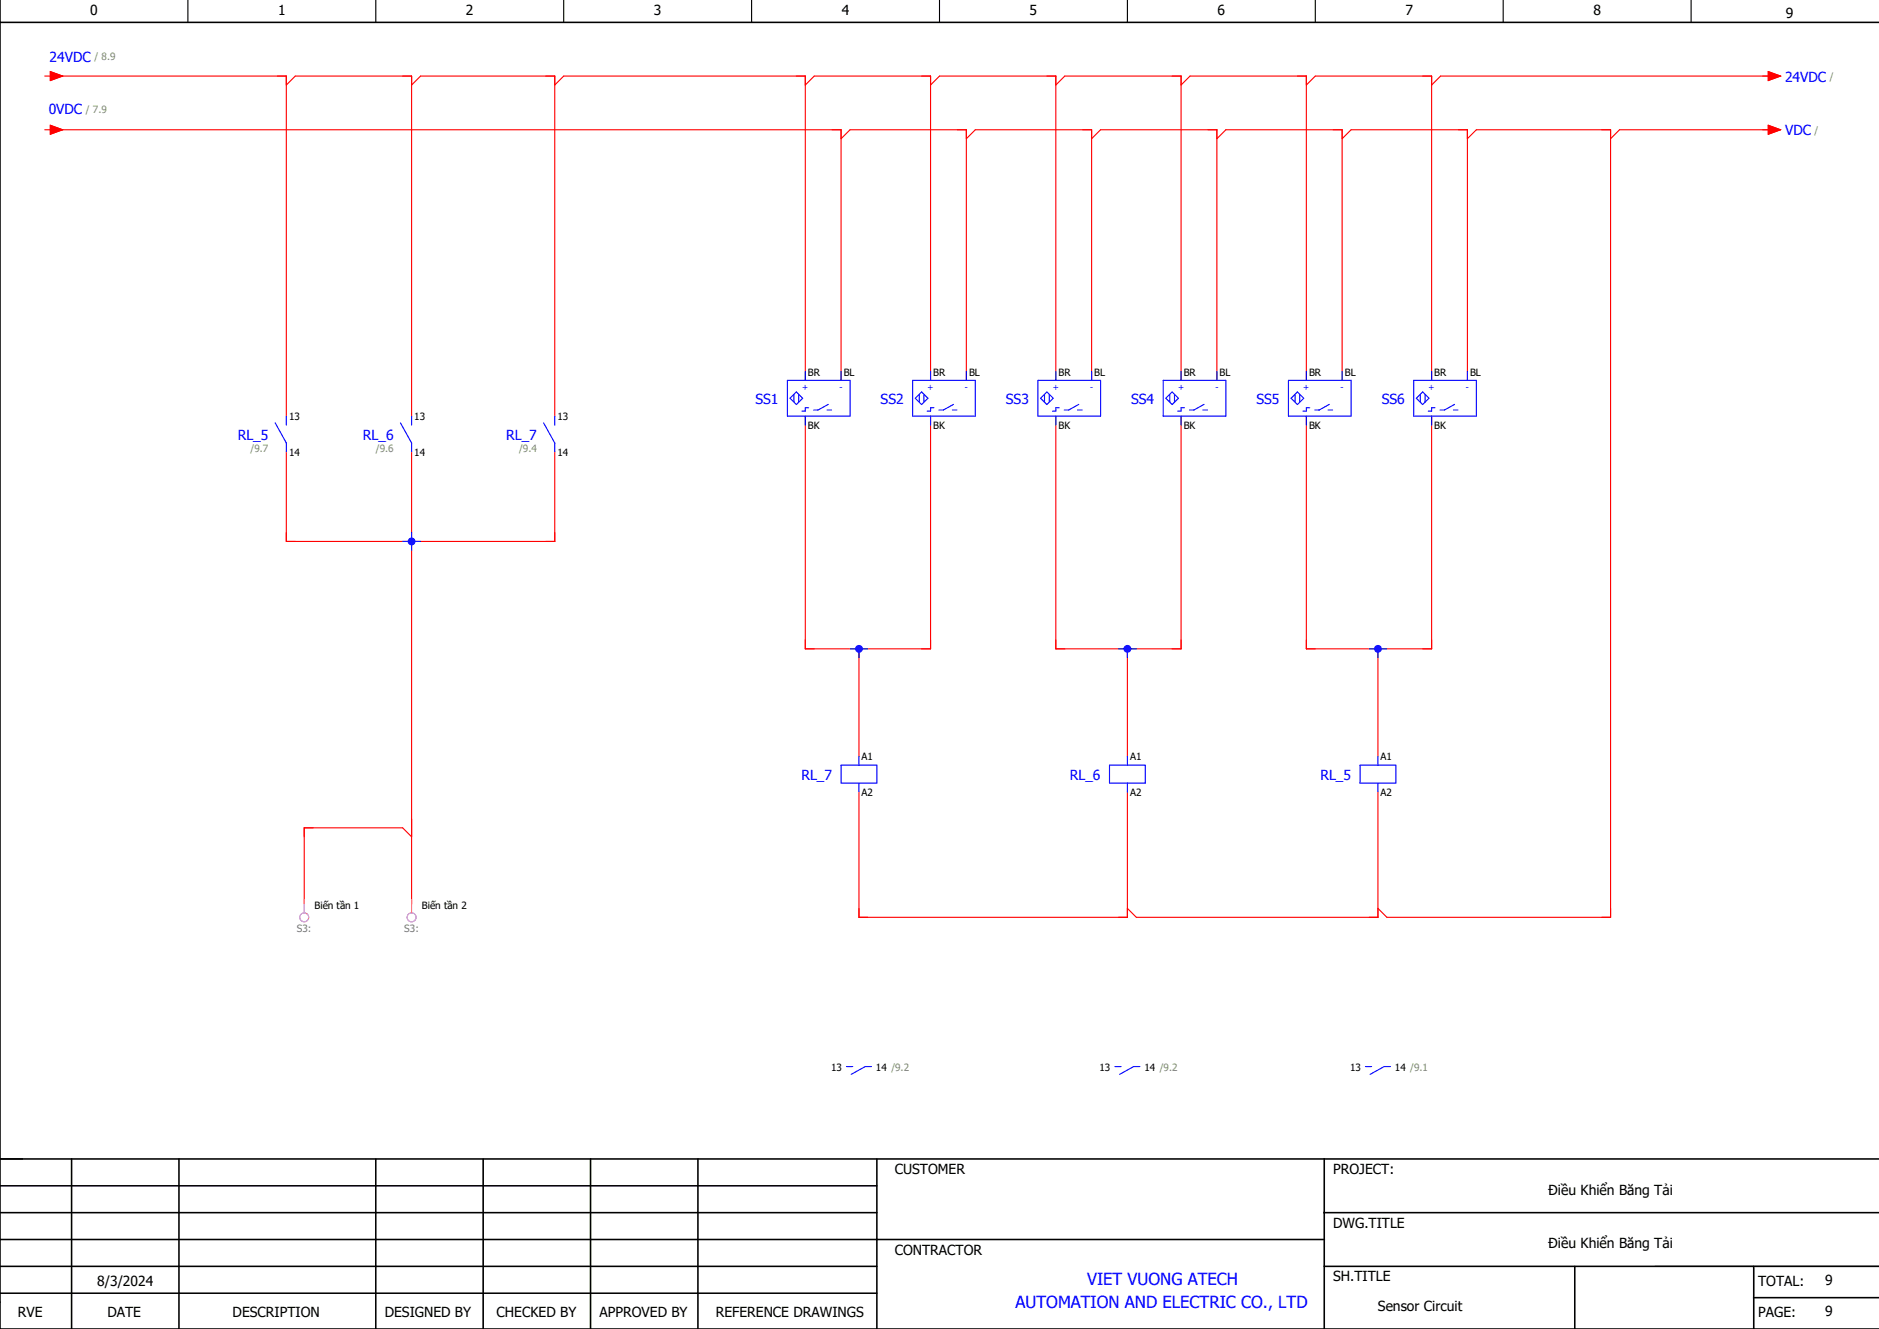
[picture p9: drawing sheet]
<svg xmlns="http://www.w3.org/2000/svg" width="420mm" height="297mm" viewBox="0 0 420 297" stroke-linecap="round" stroke-linejoin="round" font-family="sans-serif">
<path d="M42 0v5M84 0v5M126 0v5M168 0v5M210 0v5M252 0v5M294 0v5M336 0v5M378 0v5M370 283h50" fill="none" stroke="#000" stroke-width=".25"/>
<g fill="none" stroke="#000" stroke-width=".35">
<path d="M0 0v297h420M0 5h420M0 259h420M16 259v38M40 259v38M84 259v38M108 259v38M132 259v38M156 259v38M196 259v38M296 259v38M0 271h196"/>
<path d="M0 277h296M0 265h196M296 271h124M0 283h196M0 289h196M296 283h124M352 283v14M392 290h28M392 283v14"/>
</g>
<g fill="none" stroke="#f00" stroke-width=".25">
<path d="M12 17h52v76M64 19l2-2h26v76M92 19l2-2h30v76M124 19l2-2h54v68M180 19l2-2h26v68M208 19l2-2h26v68M236 19l2-2h26v68M264 19l2-2h26v68M292 19l2-2h26v68M396 17h-74l-2 2M12 29h176v56M188 31l2-2h26v56"/>
<path d="M216 31l2-2h26v56M244 31l2-2h26v56M272 31l2-2h26v56M300 31l2-2h26v56M328 31l2-2h30v176h-50l-2-2M396 29h-34l-2 2M180 93v52h28v-52M236 93v52h28v-52M292 93v52h28v-52M64 101v20h60v-20M92 101v101M192 145v24"/>
<path d="M252 145v24M308 145v24M192 177v28h60v-28M308 177v28h-54l-2-2M92 187l-2-2h-22v17"/>
</g>
<g fill="none" stroke="#f0f" stroke-width=".25">
<path d="M68 201v3M92 201v3"/>
<circle cx="68" cy="205" r="1"/>
<circle cx="92" cy="205" r="1"/>
</g>
<g fill="none" stroke="#00f" stroke-width=".25">
<path d="M176 85h14v8h-14zM176.6 89l1.4-1.4 1.4 1.4-1.4 1.4zM177.5 88.1v1.8M178.5 88.1v1.8M180 83v2M180 93v2M180.7 91.1h-.7v.8h-.8M184.9 91.6h1M185.1 90.4l-2.2 1.2h-1M188 83v2M204 85h14v8h-14zM204.6 89l1.4-1.4 1.4 1.4-1.4 1.4z"/>
<path d="M205.5 88.1v1.8M206.5 88.1v1.8M208 83v2M208 93v2M208.7 91.1h-.7v.8h-.8M212.9 91.6h1M213.1 90.4l-2.2 1.2h-1M216 83v2M232 85h14v8h-14zM232.6 89l1.4-1.4 1.4 1.4-1.4 1.4zM233.5 88.1v1.8M234.5 88.1v1.8"/>
<path d="M236 83v2M236 93v2M236.7 91.1h-.7v.8h-.8M240.9 91.6h1M241.1 90.4l-2.2 1.2h-1M244 83v2M260 85h14v8h-14zM260.6 89l1.4-1.4 1.4 1.4-1.4 1.4zM261.5 88.1v1.8M262.5 88.1v1.8M264 83v2M264 93v2"/>
<path d="M264.7 91.1h-.7v.8h-.7M268.9 91.6h1M269.1 90.4l-2.2 1.2h-1M272 83v2M288 85h14v8h-14zM289.5 88.1v1.8M290 87.6l1.4 1.4-1.4 1.4-1.4-1.4zM290.5 88.1v1.8M292 83v2M292 93v2M292.8 91.1h-.8v.8h-.7M296.9 91.6h1"/>
<path d="M297.1 90.4l-2.2 1.2h-1M300 83v2M316 85h14v8h-14zM317.5 88.1v1.8M318 87.6l1.4 1.4-1.4 1.4-1.4-1.4zM318.5 88.1v1.8M320 83v2M320 93v2M320.8 91.1h-.8v.8h-.7M324.9 91.6h1M325.1 90.4l-2.2 1.2h-1M328 83v2"/>
<path d="M306 145h4M308 145v2M188 171h8v4h-8zM192 169v2M192 175v2M248 171h8v4h-8zM252 169v2M252 175v2M304 171h8v4h-8zM308 169v2M308 175v2M189.2 238.4h1.4"/>
<path d="M194.8 238.3h-1.4l-3.1 1.8M249.2 238.4h1.4M254.8 238.3h-1.4l-3.1 1.8M305.2 238.4h1.4M310.8 238.3h-1.4l-3.1 1.8"/>
</g>
<circle cx="308" cy="145" r=".87" fill="#00f"/>
<path d="M250 145h4M252 145v2" fill="none" stroke="#00f" stroke-width=".25"/>
<circle cx="252" cy="145" r=".88" fill="#00f"/>
<path d="M190 145h4M192 145v2" fill="none" stroke="#00f" stroke-width=".25"/>
<circle cx="192" cy="145" r=".87" fill="#00f"/>
<path d="M61.5 94.5l2.5 4.5v2M64 93v2M89.5 94.5l2.5 4.5v2M92 93v2M121.5 94.5l2.5 4.5v2M124 93v2M92 119v4" fill="none" stroke="#00f" stroke-width=".25"/>
<circle cx="92" cy="121" r=".88" fill="#00f"/>
<path d="M90 121h4" fill="none" stroke="#00f" stroke-width=".25"/>
<g fill="#f00" stroke="#f00" stroke-width=".22">
<path d="M11.3 16l2.7 1-2.7 1z"/>
<path d="M395.2 16l2.8 1-2.8 1z"/>
<path d="M11.3 28l2.7 1-2.7 1z"/>
<path d="M395.2 28l2.8 1-2.8 1z"/>
</g>
<path d="M10 17h1.3M11.3 16l2.7 1-2.7 1zM394 17h1.2M395.2 16l2.8 1-2.8 1zM10 29h1.3M11.3 28l2.7 1-2.7 1zM394 29h1.2M395.2 28l2.8 1-2.8 1z" fill="none" stroke="#f00" stroke-width=".25"/>
<g font-size="3.7" fill="#00f">
<text x="243" y="287.2">VIET VUONG ATECH</text>
<text x="227" y="292.2">AUTOMATION AND ELECTRIC CO., LTD</text>
</g>
<g font-size="3.1">
<text x="20.2" y="3.4">0</text>
<text x="62.2" y="3.4">1</text>
<text x="104.2" y="3.4">2</text>
<text x="146.2" y="3.4">3</text>
<text x="188.2" y="3.4">4</text>
<text x="230.2" y="3.4">5</text>
<text x="272.2" y="3.4">6</text>
<text x="314.2" y="3.4">7</text>
<text x="356.2" y="3.4">8</text>
<text x="399.2" y="4.1">9</text>
<text x="200" y="262.4">CUSTOMER</text>
<text x="298" y="262.4">PROJECT:</text>
<text x="346.1" y="267">Điều Khiển Băng Tải</text>
<text x="298" y="274.4">DWG.TITLE</text>
<text x="200" y="280.4">CONTRACTOR</text>
<text x="346.1" y="279">Điều Khiển Băng Tải</text>
<text x="21.7" y="287.5">8/3/2024</text>
<text x="298" y="286.4">SH.TITLE</text>
<text x="393" y="287.4">TOTAL:</text>
<text x="408" y="287.3">9</text>
<text x="308" y="293">Sensor Circuit</text>
<text x="4" y="294.4">RVE</text>
<text x="24" y="294.4">DATE</text>
<text x="52" y="294.4">DESCRIPTION</text>
<text x="86" y="294.4">DESIGNED BY</text>
<text x="111" y="294.4">CHECKED BY</text>
<text x="134" y="294.4">APPROVED BY</text>
<text x="160" y="294.4">REFERENCE DRAWINGS</text>
<text x="393" y="294.4">PAGE:</text>
<text x="408" y="294">9</text>
</g>
<g font-size="3.1" fill="#00f">
<text x="11.1" y="13.8">24VDC</text>
<text x="399" y="18.2">24VDC</text>
<text x="10.9" y="25.6">0VDC</text>
<text x="399" y="30.2">VDC</text>
<text x="168.8" y="90.2">SS1</text>
<text x="196.8" y="90.2">SS2</text>
<text x="224.8" y="90.2">SS3</text>
<text x="252.8" y="90.2">SS4</text>
<text x="280.8" y="90.2">SS5</text>
<text x="308.8" y="90.2">SS6</text>
<text x="53.1" y="98.2">RL_5</text>
<text x="81.1" y="98.2">RL_6</text>
<text x="113.1" y="98.2">RL_7</text>
<text x="179.1" y="174.2">RL_7</text>
<text x="239.1" y="174.2">RL_6</text>
<text x="295.1" y="174.2">RL_5</text>
</g>
<g font-size="2.2" fill="#7ca552">
<text x="21.1" y="13.4">/ 8.9</text>
<text x="409" y="17.9">/</text>
<text x="19.2" y="25.2">/ 7.9</text>
<text x="405.6" y="29.9">/</text>
<text x="56" y="101.1">/9.7</text>
<text x="84" y="101.1">/9.6</text>
<text x="116" y="101.1">/9.4</text>
</g>
<g font-size="2.2">
<text x="180.6" y="83.9">BR</text>
<text x="188.6" y="83.9">BL</text>
<text x="208.6" y="83.9">BR</text>
<text x="216.6" y="83.9">BL</text>
<text x="236.6" y="83.9">BR</text>
<text x="244.6" y="83.9">BL</text>
<text x="264.6" y="83.9">BR</text>
<text x="272.6" y="83.9">BL</text>
<text x="292.6" y="83.9">BR</text>
<text x="300.6" y="83.9">BL</text>
<text x="320.6" y="83.9">BR</text>
<text x="328.6" y="83.9">BL</text>
<text x="64.6" y="93.9">13</text>
<text x="92.6" y="93.9">13</text>
<text x="124.6" y="93.9">13</text>
<text x="180.6" y="95.8">BK</text>
<text x="208.6" y="95.8">BK</text>
<text x="236.6" y="95.8">BK</text>
<text x="264.6" y="95.8">BK</text>
<text x="292.6" y="95.8">BK</text>
<text x="320.6" y="95.8">BK</text>
<text x="64.6" y="101.8">14</text>
<text x="92.6" y="101.8">14</text>
<text x="124.6" y="101.8">14</text>
<text x="192.6" y="169.9">A1</text>
<text x="252.6" y="169.9">A1</text>
<text x="308.6" y="169.9">A1</text>
<text x="192.6" y="177.8">A2</text>
<text x="252.6" y="177.8">A2</text>
<text x="308.6" y="177.8">A2</text>
<text x="70.3" y="203">Biến tần 1</text>
<text x="94.3" y="203">Biến tần 2</text>
<text x="185.8" y="239.2">13</text>
<text x="195.8" y="239.2">14 /9.2</text>
<text x="245.8" y="239.2">13</text>
<text x="255.8" y="239.2">14 /9.2</text>
<text x="301.8" y="239.2">13</text>
<text x="311.8" y="239.2">14 /9.1</text>
</g>
<g font-size="2.2" fill="#767676">
<text x="66.4" y="208.2">S3:</text>
<text x="90.4" y="208.2">S3:</text>
</g>
<g font-size="1.9" fill="#00f">
<text x="179.3" y="87.2">+</text>
<text x="187.7" y="87.2">-</text>
<text x="207.3" y="87.2">+</text>
<text x="215.7" y="87.2">-</text>
<text x="235.3" y="87.2">+</text>
<text x="243.7" y="87.2">-</text>
<text x="263.3" y="87.2">+</text>
<text x="271.7" y="87.2">-</text>
<text x="291.3" y="87.2">+</text>
<text x="299.7" y="87.2">-</text>
<text x="319.3" y="87.2">+</text>
<text x="327.7" y="87.2">-</text>
</g>
</svg>
